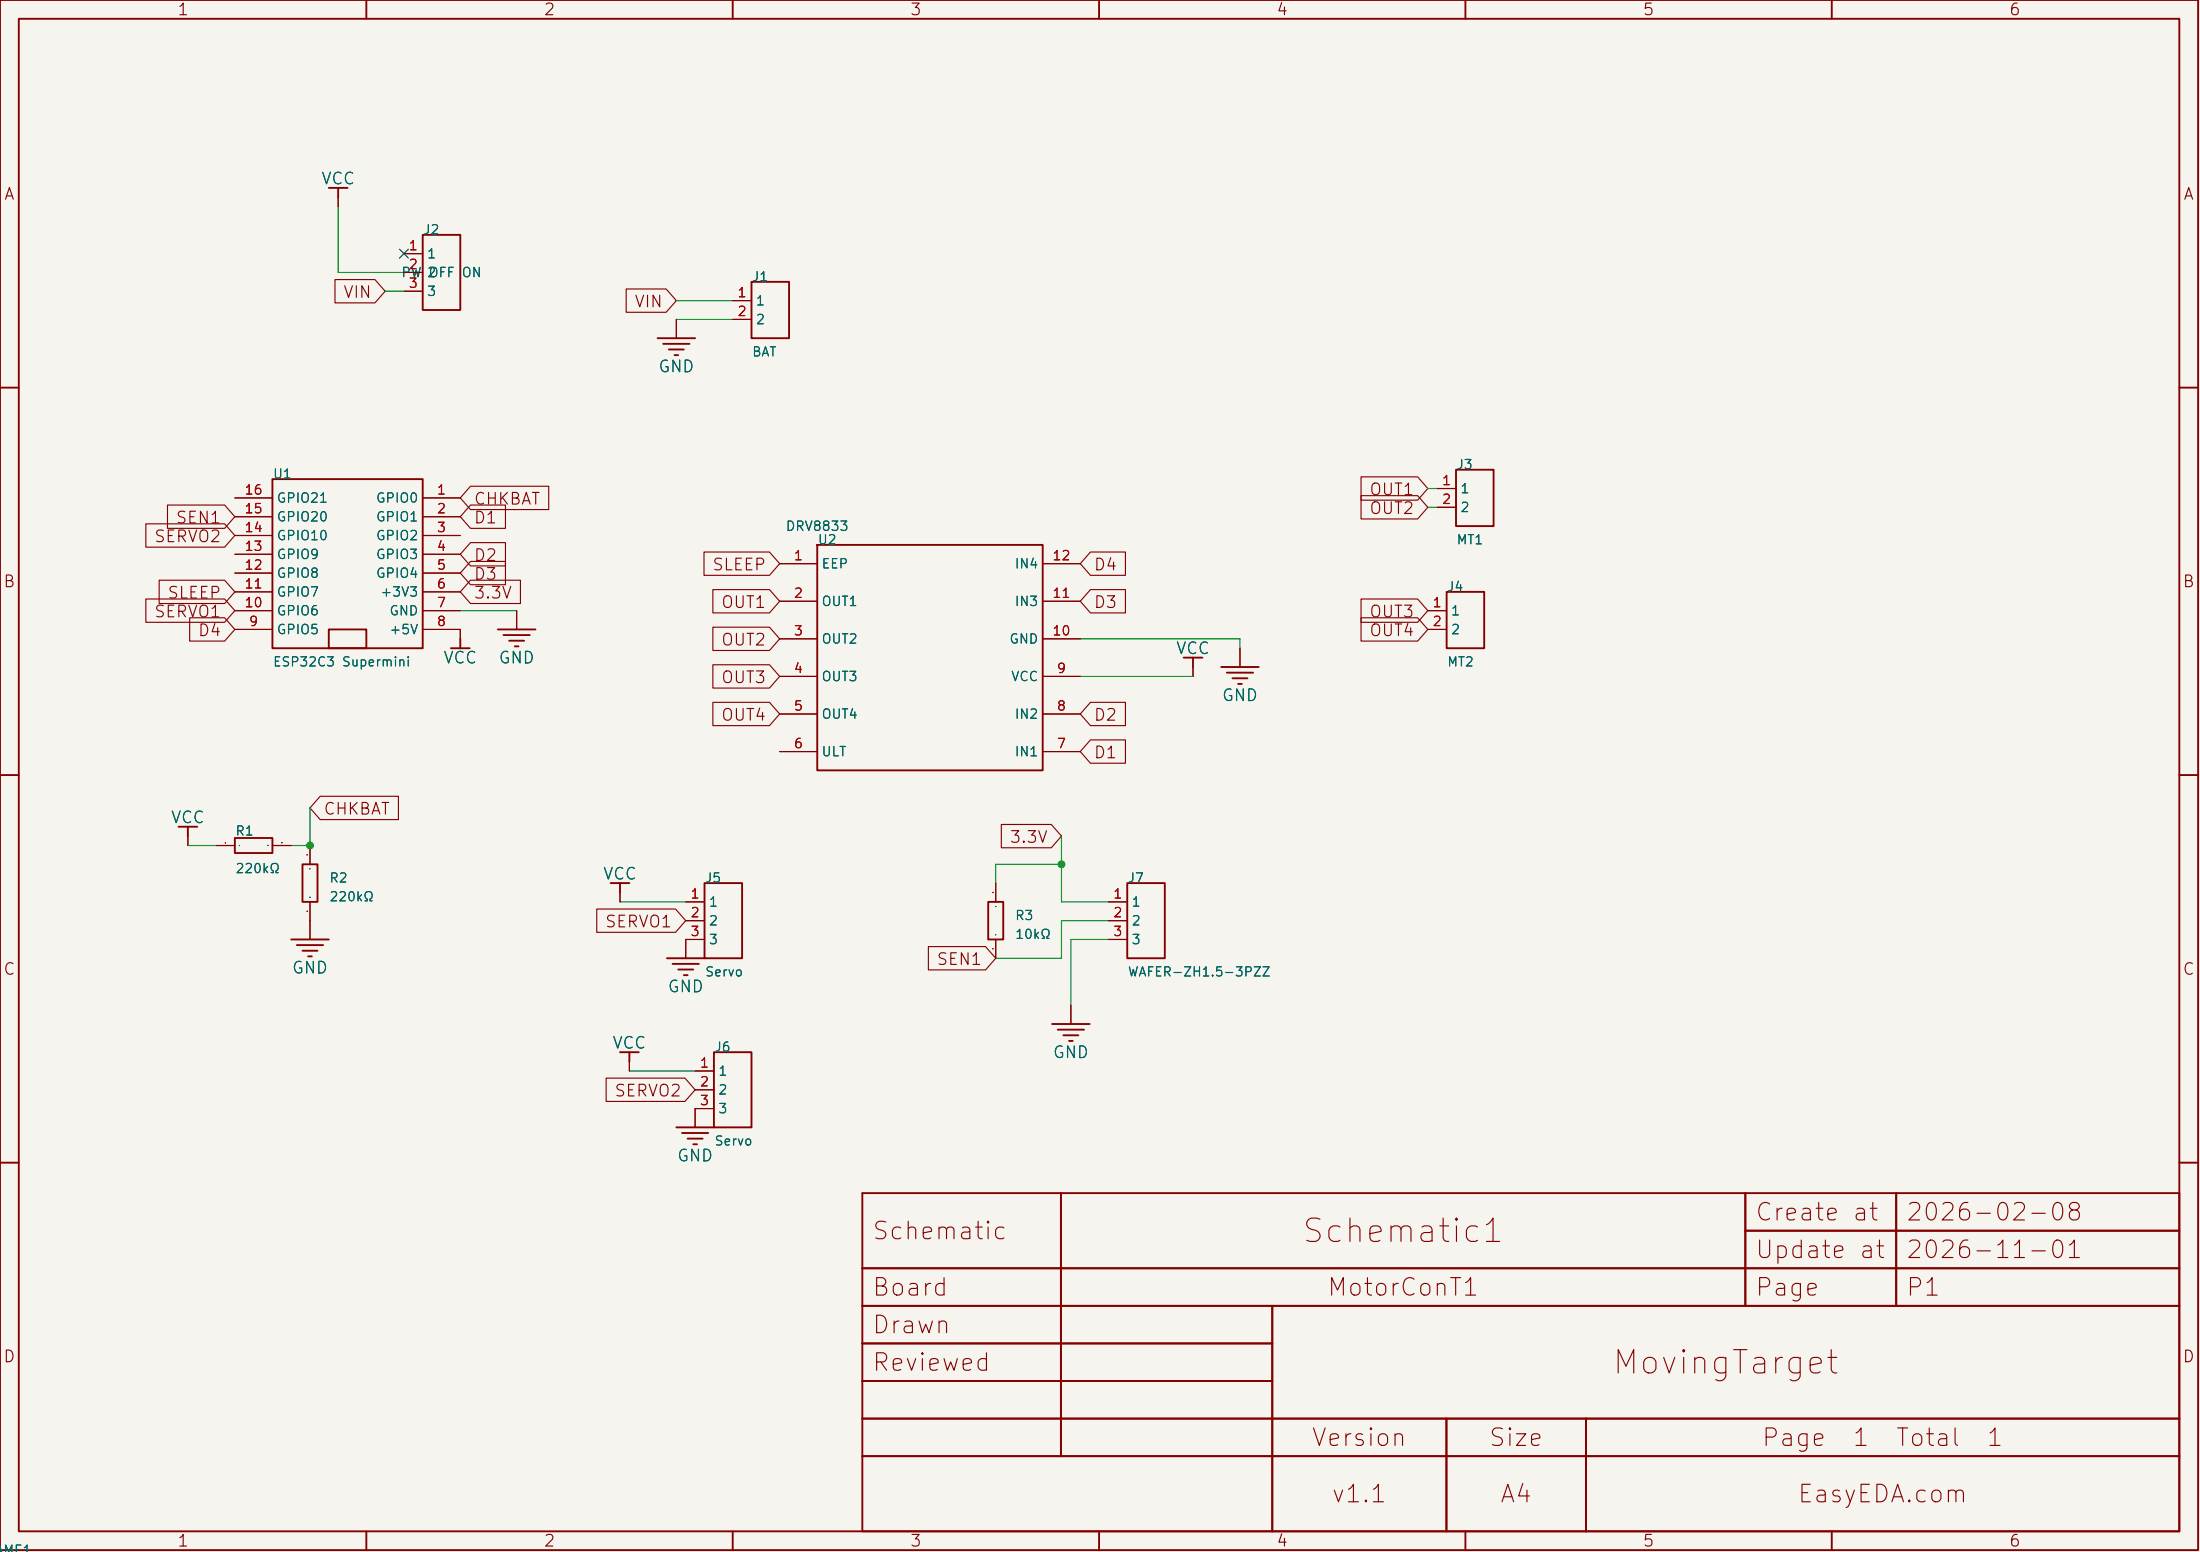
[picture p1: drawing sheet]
<svg xmlns="http://www.w3.org/2000/svg" width="297mm" height="210mm" viewBox="0 0 297 210" stroke-linecap="round" stroke-linejoin="round" font-family="sans-serif">
<path d="M0 0h297.4v209.8h-297.4z" fill="#f5f4ef" stroke="#f5f4ef" stroke-width=".14"/>
<g fill="none" stroke="#840000" stroke-width=".25">
<path d="M0 0h297.2v209.5h-297.2zM49.5 0v2.5M99.1 0v2.5M148.6 0v2.5M198.1 0v2.5M247.6 0v2.5M2.5 2.5h292.1v204.5h-292.1zM44.4 25.4h2.6M45.7 25.4v1.3M57.1 31.7h5.1v10.2h-5.1zM101.6 38.1h5.1v7.6h-5.1zM0 52.4h2.5"/>
<path d="M88.9 45.7h5.1M89.7 46.5h3.5M90.4 47.2h2.1M91.2 48h.5M294.6 52.4h2.6M36.8 64.8h20.3v22.8h-20.3zM110.5 73.7h30.5v30.4h-30.5zM196.8 63.5h5.1v7.6h-5.1zM44.4 85.1h5.1v2.5h-5.1zM61 87.6h2.5M62.2 86.4v1.2M67.3 85.1h5.1"/>
<path d="M68.1 85.9h3.5M68.8 86.6h2.1M69.6 87.4h.5M160 88.9h2.6M161.3 88.9v1.3M165.1 90.2h5.1M165.9 90.9h3.5M166.6 91.7h2.1M167.4 92.5h.5M195.6 80h5.1v7.6h-5.1zM0 104.8h2.5M24.1 111.8h2.6"/>
<path d="M25.4 111.8v1.2M31.7 113.3h5.1v2h-5.1zM40.9 116.8h2v5.1h-2zM82.5 119.4h2.6M83.8 119.4v1.2M95.2 119.4h5.1v10.1h-5.1zM152.4 119.4h5.1v10.1h-5.1zM294.6 104.8h2.6M39.4 127h5M40.1 127.8h3.6M40.9 128.5h2M41.7 129.3h.5"/>
<path d="M90.2 129.5h5M90.9 130.3h3.6M91.7 131.1h2M92.5 131.8h.5M133.6 121.9h2v5.1h-2zM142.2 138.4h5.1M143 139.2h3.6M143.8 140h2M0 157.2h2.5M83.8 142.2h2.6M85.1 142.2v1.3M91.4 152.4h5.1"/>
<path d="M92.2 153.2h3.6M93 153.9h2M93.7 154.7h.5M96.5 142.2h5.1v10.2h-5.1zM144.5 140.7h.5M294.6 157.2h2.6M116.6 161.3h178v45.7h-178zM116.6 171.4h178M116.6 176.5h178M143.4 161.3v35.5M172 176.5v30.5M236 161.3v15.2"/>
<path d="M236 166.4h58.6M256.4 161.3v15.2M116.6 181.6h55.4M116.6 186.7h55.4M116.6 191.8h178M116.6 196.8h178M195.6 191.8v15.2M214.4 191.8v15.2M49.5 207v2.5M99.1 207v2.5M148.6 207v2.5M198.1 207v2.5"/>
<path d="M247.6 207v2.5"/>
</g>
<g fill="none" stroke="#840000" stroke-width=".15">
<path d="M45.3 37.8h5.4l1.4 1.6-1.4 1.5h-5.4zM45.7 26.7v1.2M54.6 34.3h2.5M54.6 36.8h2.5M54.6 39.4h2.5M84.7 39.1h5.4l1.3 1.5-1.3 1.6h-5.4zM91.4 43.2v2.5M99.1 40.6h2.5M99.1 43.2h2.5M19.7 70.8h10.7l1.3 1.6-1.3 1.6h-10.7zM21.5 78.4h8.9l1.3 1.6-1.3 1.6h-8.9zM22.6 68.3h7.8l1.3 1.5-1.3 1.6h-7.8z"/>
<path d="M31.7 67.3h5.1M31.7 69.8h5.1M31.7 72.4h5.1M31.7 74.9h5.1M31.7 77.5h5.1M57.1 67.3h5.1M57.1 69.8h5.1M57.1 72.4h5.1M57.1 74.9h5.1M57.1 77.5h5.1M63.6 75.9h4.7v3.1h-4.7l-1.4-1.5zM63.6 68.3h4.7v3.1h-4.7l-1.4-1.6z"/>
<path d="M63.6 78.4h6.8v3.2h-6.8l-1.4-1.6zM63.6 65.7h10.6v3.2h-10.6l-1.4-1.6zM63.6 73.4h4.7v3.1h-4.7l-1.4-1.6zM95.2 74.6h8.8l1.4 1.6-1.4 1.6h-8.8zM96.4 79.7h7.6l1.4 1.6-1.4 1.6h-7.6zM105.4 76.2h5.1M141 76.2h5M147.4 79.7h4.8v3.2h-4.8l-1.4-1.6zM147.4 74.6h4.8v3.2h-4.8l-1.4-1.6zM184 64.5h7.7l1.3 1.5-1.3 1.6h-7.7zM184 67h7.7l1.3 1.6-1.3 1.6h-7.7zM194.3 66h2.5"/>
<path d="M194.3 68.6h2.5M19.7 81h10.7l1.3 1.5-1.3 1.6h-10.7zM25.6 83.5h4.8l1.3 1.6-1.3 1.6h-4.8zM31.7 82.5h5.1M31.7 85.1h5.1M31.7 80h5.1M57.1 82.5h5.1M57.1 85.1h5.1v1.3M57.1 80h5.1M69.8 82.5v2.6M96.4 89.9h7.6l1.4 1.5-1.4 1.6h-7.6zM96.4 94.9h7.6l1.4 1.6-1.4 1.6h-7.6z"/>
<path d="M96.4 84.8h7.6l1.4 1.6-1.4 1.5h-7.6zM105.4 81.3h5.1M105.4 86.4h5.1M105.4 91.4h5.1M105.4 96.5h5.1M141 81.3h5M141 86.4h5M141 91.4h5M141 96.5h5M147.4 94.9h4.8v3.2h-4.8l-1.4-1.6zM161.3 90.2v1.2M167.6 87.6v2.6"/>
<path d="M184 83.5h7.7l1.3 1.6-1.3 1.6h-7.7zM184 81h7.7l1.3 1.5-1.3 1.6h-7.7zM193 82.5h2.6M193 85.1h2.6M25.4 113v1.3M29.2 114.3h2.5M36.8 114.3h2.6M41.9 114.3v2.5M43.3 107.6h10.6v3.2h-10.6l-1.4-1.6zM105.4 101.6h5.1M134.6 119.4v2.5M135.4 111.5h6.7l1.4 1.5-1.4 1.6h-6.7z"/>
<path d="M141 101.6h5M147.4 100h4.8v3.2h-4.8l-1.4-1.6zM41.9 121.9v5.1M80.7 122.9h10.6l1.4 1.6-1.4 1.5h-10.6zM83.8 120.6v1.3M92.7 121.9h2.5M92.7 124.5h2.5M95.2 127h-2.5v2.5M125.5 128h7.7l1.4 1.5-1.4 1.6h-7.7zM134.6 127v2.5M144.8 135.9v2.5M149.9 121.9h2.5"/>
<path d="M149.9 124.5h2.5M149.9 127h2.5M81.9 145.7h10.7l1.4 1.6-1.4 1.6h-10.7zM85.1 143.5v1.3M94 144.8h2.5M94 147.3h2.5M96.5 149.9h-2.5v2.5"/>
</g>
<g fill="none" stroke="#009600" stroke-width=".15">
<path d="M45.7 27.9v8.9h8.9M52.1 39.4h2.5M91.4 43.2h7.7M91.4 40.6h7.7M193 68.6h1.3M193 66h1.3M62.2 82.5h7.6M146 91.4h15.3M146 86.4h21.6v1.2M25.4 114.3h3.8M41.9 109.2v5.1h-2.5M143.5 113v8.9h6.4"/>
<path d="M143.5 116.8h-8.9v2.6M83.8 121.9h8.9M149.9 124.5h-6.4v5h-8.9M149.9 127h-5.1v8.9M85.1 144.8h8.9"/>
</g>
<path d="M54 33.7l1.2 1.2M55.2 33.7l-1.2 1.2" fill="none" stroke="#000084" stroke-width=".15"/>
<g fill="#009600" stroke="#009600" stroke-width=".14">
<circle cx="143.5" cy="116.8" r=".46"/>
<circle cx="41.9" cy="114.3" r=".46"/>
</g>
<g font-size="3.1" fill="#840000">
<text x="175.7" y="168.8">Schematic1</text>
<text x="217.7" y="186.6">MovingTarget</text>
</g>
<g font-size="2.4" fill="#840000">
<text x="237.1" y="165.6">Create at</text>
<text x="257.5" y="165.6">2026-02-08</text>
<text x="117.7" y="168.2">Schematic</text>
<text x="237.1" y="170.7">Update at</text>
<text x="257.5" y="170.7">2026-11-01</text>
<text x="117.7" y="175.8">Board</text>
<text x="179.2" y="175.8">MotorConT1</text>
<text x="237.1" y="175.8">Page</text>
<text x="257.5" y="175.8">P1</text>
<text x="117.7" y="180.9">Drawn</text>
<text x="117.7" y="185.9">Reviewed</text>
<text x="177.1" y="196.1">Version</text>
<text x="201.1" y="196.1">Size</text>
<text x="238" y="196.1">Page</text>
<text x="250.2" y="196.1">1</text>
<text x="256.1" y="196.1">Total</text>
<text x="268.4" y="196.1">1</text>
<text x="179.8" y="203.7">v1.1</text>
<text x="202.6" y="203.7">A4</text>
<text x="242.8" y="203.7">EasyEDA.com</text>
</g>
<g font-size="1.6" fill="#840000">
<text x="23.9" y="2.5">1</text>
<text x="73.4" y="2.5">2</text>
<text x="122.9" y="2.5">3</text>
<text x="172.4" y="2.5">4</text>
<text x="222" y="2.5">5</text>
<text x="271.5" y="2.5">6</text>
<text x=".4" y="27.4">A</text>
<text x="295.1" y="27.4">A</text>
<text x="46.3" y="40.7">VIN</text>
<text x="85.7" y="41.9">VIN</text>
<text x="23.6" y="71.2">SEN1</text>
<text x="63.9" y="71.2">D1</text>
<text x="63.9" y="68.6">CHKBAT</text>
<text x="185" y="67.3">OUT1</text>
<text x="185" y="69.9">OUT2</text>
<text x="20.7" y="73.7">SERVO2</text>
<text x="63.9" y="76.2">D2</text>
<text x="96.2" y="77.5">SLEEP</text>
<text x="147.8" y="77.5">D4</text>
<text x=".3" y="79.8">B</text>
<text x="20.7" y="83.9">SERVO1</text>
<text x="22.5" y="81.3">SLEEP</text>
<text x="63.9" y="78.8">D3</text>
<text x="63.9" y="81.3">3.3V</text>
<text x="97.4" y="82.6">OUT1</text>
<text x="147.8" y="82.6">D3</text>
<text x="185" y="83.9">OUT3</text>
<text x="295" y="79.8">B</text>
<text x="26.6" y="86.4">D4</text>
<text x="97.4" y="87.7">OUT2</text>
<text x="185" y="86.4">OUT4</text>
<text x="97.4" y="92.7">OUT3</text>
<text x="97.4" y="97.8">OUT4</text>
<text x="147.8" y="97.8">D2</text>
<text x="147.8" y="102.9">D1</text>
<text x="43.6" y="110.5">CHKBAT</text>
<text x="136.4" y="114.3">3.3V</text>
<text x="81.7" y="125.8">SERVO1</text>
<text x="126.5" y="130.8">SEN1</text>
<text x=".3" y="132.2">C</text>
<text x="295" y="132.2">C</text>
<text x="83" y="148.6">SERVO2</text>
<text x=".3" y="184.6">D</text>
<text x="295" y="184.6">D</text>
<text x="23.9" y="209.5">1</text>
<text x="73.4" y="209.5">2</text>
<text x="122.9" y="209.5">3</text>
<text x="172.4" y="209.5">4</text>
<text x="222" y="209.5">5</text>
<text x="271.5" y="209.5">6</text>
</g>
<g font-size="1.6" fill="#006464">
<text x="43.3" y="25.3">VCC</text>
<text x="88.9" y="50.7">GND</text>
<text x="158.9" y="88.8">VCC</text>
<text x="59.8" y="90.1">VCC</text>
<text x="67.3" y="90.1">GND</text>
<text x="165.1" y="95.2">GND</text>
<text x="23" y="111.7">VCC</text>
<text x="81.4" y="119.3">VCC</text>
<text x="39.4" y="132">GND</text>
<text x="90.2" y="134.5">GND</text>
<text x="82.7" y="142.2">VCC</text>
<text x="142.2" y="143.4">GND</text>
<text x="91.4" y="157.4">GND</text>
</g>
<g font-size="1.3" fill="#a90000">
<text x="55.1" y="34.2">1</text>
<text x="55.1" y="36.7">2</text>
<text x="55.1" y="39.2">3</text>
<text x="99.6" y="40.5">1</text>
<text x="99.6" y="43">2</text>
<text x="194.8" y="65.9">1</text>
<text x="33" y="69.7">15</text>
<text x="33" y="67.2">16</text>
<text x="59" y="67.2">1</text>
<text x="59" y="69.7">2</text>
<text x="194.8" y="68.4">2</text>
<text x="33" y="77.3">12</text>
<text x="33" y="74.8">13</text>
<text x="33" y="72.3">14</text>
<text x="59" y="72.3">3</text>
<text x="59" y="74.8">4</text>
<text x="59" y="77.3">5</text>
<text x="107.2" y="76.1">1</text>
<text x="142.2" y="76.1">12</text>
<text x="33" y="82.4">10</text>
<text x="33" y="79.9">11</text>
<text x="59" y="79.9">6</text>
<text x="59" y="82.4">7</text>
<text x="107.2" y="81.1">2</text>
<text x="142.2" y="81.1">11</text>
<text x="193.6" y="82.4">1</text>
<text x="33.6" y="85">9</text>
<text x="59" y="85">8</text>
<text x="107.2" y="86.2">3</text>
<text x="142.2" y="86.2">10</text>
<text x="193.6" y="85">2</text>
<text x="107.2" y="91.3">4</text>
<text x="142.8" y="91.3">9</text>
<text x="107.2" y="96.4">5</text>
<text x="107.2" y="101.5">6</text>
<text x="142.8" y="101.5">7</text>
<text x="142.8" y="96.4">8</text>
<text x="93.2" y="121.8">1</text>
<text x="93.2" y="124.3">2</text>
<text x="150.4" y="121.8">1</text>
<text x="150.4" y="124.3">2</text>
<text x="93.2" y="126.9">3</text>
<text x="150.4" y="126.9">3</text>
<text x="94.5" y="144.6">1</text>
<text x="94.5" y="147.2">2</text>
<text x="94.5" y="149.7">3</text>
</g>
<g font-size="1.3" fill="#006464">
<text x="57.6" y="35.3">1</text>
<text x="54.2" y="37.8">PW</text>
<text x="57.6" y="37.8">2</text>
<text x="57.6" y="40.3">3</text>
<text x="57.8" y="37.8">OFF</text>
<text x="62.3" y="37.8">ON</text>
<text x="102.1" y="41.6">1</text>
<text x="102.1" y="44.1">2</text>
<text x="37.3" y="70.8">GPIO20</text>
<text x="37.3" y="68.3">GPIO21</text>
<text x="50.7" y="68.3">GPIO0</text>
<text x="50.7" y="70.8">GPIO1</text>
<text x="197.3" y="67">1</text>
<text x="197.3" y="69.5">2</text>
<text x="37.3" y="75.9">GPIO9</text>
<text x="37.3" y="73.4">GPIO10</text>
<text x="50.7" y="73.4">GPIO2</text>
<text x="50.7" y="75.9">GPIO3</text>
<text x="106.1" y="72.1">DRV8833</text>
<text x="111" y="77.2">EEP</text>
<text x="137.1" y="77.2">IN4</text>
<text x="37.3" y="83.5">GPIO6</text>
<text x="37.3" y="81">GPIO7</text>
<text x="37.3" y="78.4">GPIO8</text>
<text x="50.7" y="78.4">GPIO4</text>
<text x="51.3" y="81">+3V3</text>
<text x="52.5" y="83.5">GND</text>
<text x="111" y="82.2">OUT1</text>
<text x="137.1" y="82.2">IN3</text>
<text x="196.1" y="83.5">1</text>
<text x="37.3" y="86.1">GPIO5</text>
<text x="52.5" y="86.1">+5V</text>
<text x="111" y="87.3">OUT2</text>
<text x="136.4" y="87.3">GND</text>
<text x="196.1" y="86.1">2</text>
<text x="111" y="92.4">OUT3</text>
<text x="136.6" y="92.4">VCC</text>
<text x="111" y="97.5">OUT4</text>
<text x="137.1" y="97.5">IN2</text>
<text x="111" y="102.6">ULT</text>
<text x="137.1" y="102.6">IN1</text>
<text x="95.7" y="122.9">1</text>
<text x="95.7" y="125.4">2</text>
<text x="152.9" y="122.9">1</text>
<text x="152.9" y="125.4">2</text>
<text x="95.7" y="128">3</text>
<text x="152.9" y="128">3</text>
<text x="97" y="145.7">1</text>
<text x="97" y="148.3">2</text>
<text x="97" y="150.8">3</text>
<text x="-.8" y="210.5">AME1</text>
</g>
<g font-size="1.2" fill="#006464">
<text x="57.1" y="32">J2</text>
<text x="101.6" y="38.3">J1</text>
<text x="101.6" y="48.5">BAT</text>
<text x="36.8" y="65">U1</text>
<text x="196.8" y="63.7">J3</text>
<text x="110.5" y="73.9">U2</text>
<text x="196.8" y="73.9">MT1</text>
<text x="195.6" y="80.2">J4</text>
<text x="36.8" y="90.4">ESP32C3 Supermini</text>
<text x="195.6" y="90.4">MT2</text>
<text x="31.7" y="113.3">R1</text>
<text x="31.7" y="118.3">220kΩ</text>
<text x="44.4" y="119.6">R2</text>
<text x="95.2" y="119.6">J5</text>
<text x="152.4" y="119.6">J7</text>
<text x="44.4" y="122.2">220kΩ</text>
<text x="137.1" y="124.7">R3</text>
<text x="137.1" y="127.2">10kΩ</text>
<text x="95.2" y="132.3">Servo</text>
<text x="152.4" y="132.3">WAFER-ZH1.5-3PZZ</text>
<text x="96.5" y="142.5">J6</text>
<text x="96.5" y="155.2">Servo</text>
</g>
</svg>
